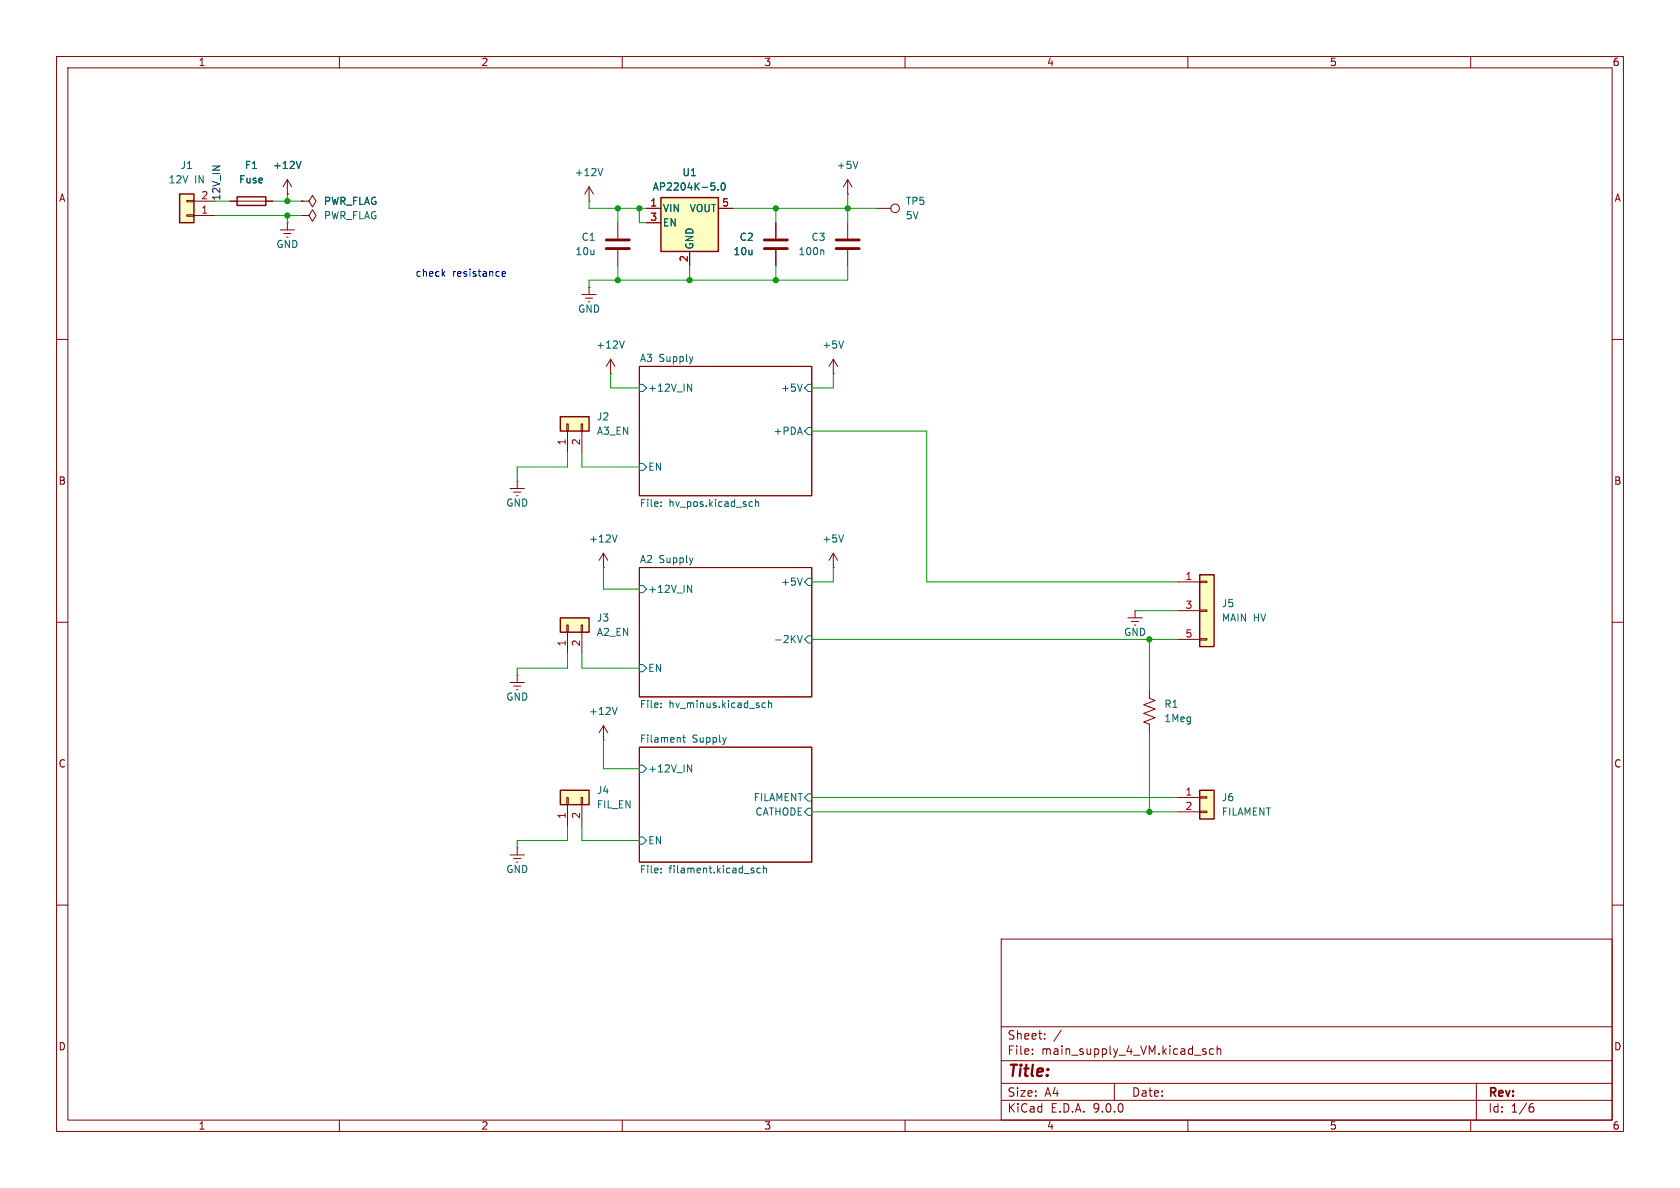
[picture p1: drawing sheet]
(kicad_sch
 (version 20250114)
 (generator "eeschema")
 (generator_version "9.0")
 (paper "A4")
 (lib_symbols
  (symbol "Connector:TestPoint"
   (pin_numbers (hide yes))
   (pin_names
    (offset 0.762) (hide yes)) (exclude_from_sim no) (in_bom yes) (on_board yes)
   (property "Reference" "TP" (at 0 6.858 0) (effects (font (size 1.27 1.27))))
   (property "Value" "TestPoint" (at 0 5.08 0) (effects (font (size 1.27 1.27))))
   (property "Footprint" "" (at 5.08 0 0) (effects (font (size 1.27 1.27)) (hide yes)))
   (property "Datasheet" "~" (at 5.08 0 0) (effects (font (size 1.27 1.27)) (hide yes)))
   (property "Description" "test point" (at 0 0 0) (effects (font (size 1.27 1.27)) (hide yes)))
   (symbol "TestPoint_0_1"
    (circle (center 0 3.302) (radius 0.762) (stroke (width 0) (type default)) (fill (type none))))
   (symbol "TestPoint_1_1"
    (pin passive line (at 0 0 90) (length 2.54) (name "1" (effects (font (size 1.27 1.27)))) (number "1" (effects (font (size 1.27 1.27))))))
   (embedded_fonts no))
  (symbol "Connector_Generic:Conn_01x02"
   (pin_names
    (offset 1.016) (hide yes)) (exclude_from_sim no) (in_bom yes) (on_board yes)
   (property "Reference" "J" (at 0 2.54 0) (effects (font (size 1.27 1.27))))
   (property "Value" "Conn_01x02" (at 0 -5.08 0) (effects (font (size 1.27 1.27))))
   (property "Footprint" "" (at 0 0 0) (effects (font (size 1.27 1.27)) (hide yes)))
   (property "Datasheet" "~" (at 0 0 0) (effects (font (size 1.27 1.27)) (hide yes)))
   (property "Description" "Generic connector, single row, 01x02, script generated (kicad-library-utils/schlib/autogen/connector/)" (at 0 0 0) (effects (font (size 1.27 1.27)) (hide yes)))
   (symbol "Conn_01x02_1_1"
    (rectangle (start -1.27 1.27) (end 1.27 -3.81) (stroke (width 0.254) (type default)) (fill (type background)))
    (rectangle (start -1.27 0.127) (end 0 -0.127) (stroke (width 0.1524) (type default)) (fill (type none)))
    (rectangle (start -1.27 -2.413) (end 0 -2.667) (stroke (width 0.1524) (type default)) (fill (type none)))
    (pin passive line (at -5.08 0 0) (length 3.81) (name "Pin_1" (effects (font (size 1.27 1.27)))) (number "1" (effects (font (size 1.27 1.27)))))
    (pin passive line (at -5.08 -2.54 0) (length 3.81) (name "Pin_2" (effects (font (size 1.27 1.27)))) (number "2" (effects (font (size 1.27 1.27))))))
   (embedded_fonts no))
  (symbol "Device:C"
   (pin_numbers (hide yes))
   (pin_names
    (offset 0.254)) (exclude_from_sim no) (in_bom yes) (on_board yes)
   (property "Reference" "C" (at 0.635 2.54 0) (effects (font (size 1.27 1.27)) (justify left)))
   (property "Value" "C" (at 0.635 -2.54 0) (effects (font (size 1.27 1.27)) (justify left)))
   (property "Footprint" "" (at 0.9652 -3.81 0) (effects (font (size 1.27 1.27)) (hide yes)))
   (property "Datasheet" "~" (at 0 0 0) (effects (font (size 1.27 1.27)) (hide yes)))
   (property "Description" "Unpolarized capacitor" (at 0 0 0) (effects (font (size 1.27 1.27)) (hide yes)))
   (symbol "C_0_1"
    (polyline (pts (xy -2.032 0.762) (xy 2.032 0.762)) (stroke (width 0.508) (type default)) (fill (type none)))
    (polyline (pts (xy -2.032 -0.762) (xy 2.032 -0.762)) (stroke (width 0.508) (type default)) (fill (type none))))
   (symbol "C_1_1"
    (pin passive line (at 0 3.81 270) (length 2.794) (name "~" (effects (font (size 1.27 1.27)))) (number "1" (effects (font (size 1.27 1.27)))))
    (pin passive line (at 0 -3.81 90) (length 2.794) (name "~" (effects (font (size 1.27 1.27)))) (number "2" (effects (font (size 1.27 1.27))))))
   (embedded_fonts no))
  (symbol "Device:Fuse"
   (pin_numbers (hide yes))
   (pin_names
    (offset 0)) (exclude_from_sim no) (in_bom yes) (on_board yes)
   (property "Reference" "F" (at 2.032 0 90) (effects (font (size 1.27 1.27))))
   (property "Value" "Fuse" (at -1.905 0 90) (effects (font (size 1.27 1.27))))
   (property "Footprint" "" (at -1.778 0 90) (effects (font (size 1.27 1.27)) (hide yes)))
   (property "Datasheet" "~" (at 0 0 0) (effects (font (size 1.27 1.27)) (hide yes)))
   (property "Description" "Fuse" (at 0 0 0) (effects (font (size 1.27 1.27)) (hide yes)))
   (symbol "Fuse_0_1"
    (rectangle (start -0.762 -2.54) (end 0.762 2.54) (stroke (width 0.254) (type default)) (fill (type none)))
    (polyline (pts (xy 0 2.54) (xy 0 -2.54)) (stroke (width 0) (type default)) (fill (type none))))
   (symbol "Fuse_1_1"
    (pin passive line (at 0 3.81 270) (length 1.27) (name "~" (effects (font (size 1.27 1.27)))) (number "1" (effects (font (size 1.27 1.27)))))
    (pin passive line (at 0 -3.81 90) (length 1.27) (name "~" (effects (font (size 1.27 1.27)))) (number "2" (effects (font (size 1.27 1.27))))))
   (embedded_fonts no))
  (symbol "Device:R_US"
   (pin_numbers (hide yes))
   (pin_names
    (offset 0)) (exclude_from_sim no) (in_bom yes) (on_board yes)
   (property "Reference" "R" (at 2.54 0 90) (effects (font (size 1.27 1.27))))
   (property "Value" "R_US" (at -2.54 0 90) (effects (font (size 1.27 1.27))))
   (property "Footprint" "" (at 1.016 -0.254 90) (effects (font (size 1.27 1.27)) (hide yes)))
   (property "Datasheet" "~" (at 0 0 0) (effects (font (size 1.27 1.27)) (hide yes)))
   (property "Description" "Resistor, US symbol" (at 0 0 0) (effects (font (size 1.27 1.27)) (hide yes)))
   (symbol "R_US_0_1"
    (polyline (pts (xy 0 2.286) (xy 0 2.54)) (stroke (width 0) (type default)) (fill (type none)))
    (polyline (pts (xy 0 2.286) (xy 1.016 1.905) (xy 0 1.524) (xy -1.016 1.143) (xy 0 0.762)) (stroke (width 0) (type default)) (fill (type none)))
    (polyline (pts (xy 0 0.762) (xy 1.016 0.381) (xy 0 0) (xy -1.016 -0.381) (xy 0 -0.762)) (stroke (width 0) (type default)) (fill (type none)))
    (polyline (pts (xy 0 -0.762) (xy 1.016 -1.143) (xy 0 -1.524) (xy -1.016 -1.905) (xy 0 -2.286)) (stroke (width 0) (type default)) (fill (type none)))
    (polyline (pts (xy 0 -2.286) (xy 0 -2.54)) (stroke (width 0) (type default)) (fill (type none))))
   (symbol "R_US_1_1"
    (pin passive line (at 0 3.81 270) (length 1.27) (name "~" (effects (font (size 1.27 1.27)))) (number "1" (effects (font (size 1.27 1.27)))))
    (pin passive line (at 0 -3.81 90) (length 1.27) (name "~" (effects (font (size 1.27 1.27)))) (number "2" (effects (font (size 1.27 1.27))))))
   (embedded_fonts no))
  (symbol "JST-VH:Conn_01x03x05"
   (pin_names
    (offset 1.016) (hide yes)) (exclude_from_sim no) (in_bom yes) (on_board yes)
   (property "Reference" "J" (at 0 7.62 0) (effects (font (size 1.27 1.27))))
   (property "Value" "Conn_01x03x05" (at 0 -7.62 0) (effects (font (size 1.27 1.27))))
   (property "Footprint" "" (at 0 0 0) (effects (font (size 1.27 1.27)) (hide yes)))
   (property "Datasheet" "~" (at 0 0 0) (effects (font (size 1.27 1.27)) (hide yes)))
   (property "Description" "Generic connector, single row, 01x05, script generated (kicad-library-utils/schlib/autogen/connector/)" (at 0 0 0) (effects (font (size 1.27 1.27)) (hide yes)))
   (symbol "Conn_01x03x05_1_1"
    (rectangle (start -1.27 6.35) (end 1.27 -6.35) (stroke (width 0.254) (type default)) (fill (type background)))
    (rectangle (start -1.27 5.207) (end 0 4.953) (stroke (width 0.1524) (type default)) (fill (type none)))
    (rectangle (start -1.27 0.127) (end 0 -0.127) (stroke (width 0.1524) (type default)) (fill (type none)))
    (rectangle (start -1.27 -4.953) (end 0 -5.207) (stroke (width 0.1524) (type default)) (fill (type none)))
    (pin passive line (at -5.08 5.08 0) (length 3.81) (name "Pin_1" (effects (font (size 1.27 1.27)))) (number "1" (effects (font (size 1.27 1.27)))))
    (pin passive line (at -5.08 0 0) (length 3.81) (name "Pin_3" (effects (font (size 1.27 1.27)))) (number "3" (effects (font (size 1.27 1.27)))))
    (pin passive line (at -5.08 -5.08 0) (length 3.81) (name "Pin_5" (effects (font (size 1.27 1.27)))) (number "5" (effects (font (size 1.27 1.27))))))
   (embedded_fonts no))
  (symbol "Regulator_Linear:AP2204K-5.0"
   (pin_names
    (offset 0.254)) (exclude_from_sim no) (in_bom yes) (on_board yes)
   (property "Reference" "U" (at -5.08 5.715 0) (effects (font (size 1.27 1.27)) (justify left)))
   (property "Value" "AP2204K-5.0" (at 0 5.715 0) (effects (font (size 1.27 1.27)) (justify left)))
   (property "Footprint" "Package_TO_SOT_SMD:SOT-23-5" (at 0 8.255 0) (effects (font (size 1.27 1.27)) (hide yes)))
   (property "Datasheet" "https://www.diodes.com/assets/Datasheets/AP2204.pdf" (at 0 2.54 0) (effects (font (size 1.27 1.27)) (hide yes)))
   (property "Description" "150mA low dropout linear regulator, wide input voltage range, 5.0V fixed positive output, SOT-23-5" (at 0 0 0) (effects (font (size 1.27 1.27)) (hide yes)))
   (symbol "AP2204K-5.0_0_1"
    (rectangle (start -5.08 4.445) (end 5.08 -5.08) (stroke (width 0.254) (type default)) (fill (type background))))
   (symbol "AP2204K-5.0_1_1"
    (pin power_in line (at -7.62 2.54 0) (length 2.54) (name "VIN" (effects (font (size 1.27 1.27)))) (number "1" (effects (font (size 1.27 1.27)))))
    (pin input line (at -7.62 0 0) (length 2.54) (name "EN" (effects (font (size 1.27 1.27)))) (number "3" (effects (font (size 1.27 1.27)))))
    (pin power_in line (at 0 -7.62 90) (length 2.54) (name "GND" (effects (font (size 1.27 1.27)))) (number "2" (effects (font (size 1.27 1.27)))))
    (pin no_connect line (at 5.08 0 180) (length 2.54) (hide yes) (name "NC" (effects (font (size 1.27 1.27)))) (number "4" (effects (font (size 1.27 1.27)))))
    (pin power_out line (at 7.62 2.54 180) (length 2.54) (name "VOUT" (effects (font (size 1.27 1.27)))) (number "5" (effects (font (size 1.27 1.27))))))
   (embedded_fonts no))
  (symbol "power:+12V"
   (power)
   (pin_numbers (hide yes))
   (pin_names
    (offset 0) (hide yes)) (exclude_from_sim no) (in_bom yes) (on_board yes)
   (property "Reference" "#PWR" (at 0 -3.81 0) (effects (font (size 1.27 1.27)) (hide yes)))
   (property "Value" "+12V" (at 0 3.556 0) (effects (font (size 1.27 1.27))))
   (property "Footprint" "" (at 0 0 0) (effects (font (size 1.27 1.27)) (hide yes)))
   (property "Datasheet" "" (at 0 0 0) (effects (font (size 1.27 1.27)) (hide yes)))
   (property "Description" "Power symbol creates a global label with name \"+12V\"" (at 0 0 0) (effects (font (size 1.27 1.27)) (hide yes)))
   (symbol "+12V_0_1"
    (polyline (pts (xy -0.762 1.27) (xy 0 2.54)) (stroke (width 0) (type default)) (fill (type none)))
    (polyline (pts (xy 0 2.54) (xy 0.762 1.27)) (stroke (width 0) (type default)) (fill (type none)))
    (polyline (pts (xy 0 0) (xy 0 2.54)) (stroke (width 0) (type default)) (fill (type none))))
   (symbol "+12V_1_1"
    (pin power_in line (at 0 0 90) (length 0) (name "~" (effects (font (size 1.27 1.27)))) (number "1" (effects (font (size 1.27 1.27))))))
   (embedded_fonts no))
  (symbol "power:+5V"
   (power)
   (pin_numbers (hide yes))
   (pin_names
    (offset 0) (hide yes)) (exclude_from_sim no) (in_bom yes) (on_board yes)
   (property "Reference" "#PWR" (at 0 -3.81 0) (effects (font (size 1.27 1.27)) (hide yes)))
   (property "Value" "+5V" (at 0 3.556 0) (effects (font (size 1.27 1.27))))
   (property "Footprint" "" (at 0 0 0) (effects (font (size 1.27 1.27)) (hide yes)))
   (property "Datasheet" "" (at 0 0 0) (effects (font (size 1.27 1.27)) (hide yes)))
   (property "Description" "Power symbol creates a global label with name \"+5V\"" (at 0 0 0) (effects (font (size 1.27 1.27)) (hide yes)))
   (symbol "+5V_0_1"
    (polyline (pts (xy -0.762 1.27) (xy 0 2.54)) (stroke (width 0) (type default)) (fill (type none)))
    (polyline (pts (xy 0 2.54) (xy 0.762 1.27)) (stroke (width 0) (type default)) (fill (type none)))
    (polyline (pts (xy 0 0) (xy 0 2.54)) (stroke (width 0) (type default)) (fill (type none))))
   (symbol "+5V_1_1"
    (pin power_in line (at 0 0 90) (length 0) (name "~" (effects (font (size 1.27 1.27)))) (number "1" (effects (font (size 1.27 1.27))))))
   (embedded_fonts no))
  (symbol "power:Earth"
   (power)
   (pin_numbers (hide yes))
   (pin_names
    (offset 0) (hide yes)) (exclude_from_sim no) (in_bom yes) (on_board yes)
   (property "Reference" "#PWR" (at 0 -6.35 0) (effects (font (size 1.27 1.27)) (hide yes)))
   (property "Value" "Earth" (at 0 -3.81 0) (effects (font (size 1.27 1.27))))
   (property "Footprint" "" (at 0 0 0) (effects (font (size 1.27 1.27)) (hide yes)))
   (property "Datasheet" "~" (at 0 0 0) (effects (font (size 1.27 1.27)) (hide yes)))
   (property "Description" "Power symbol creates a global label with name \"Earth\"" (at 0 0 0) (effects (font (size 1.27 1.27)) (hide yes)))
   (symbol "Earth_0_1"
    (polyline (pts (xy -0.635 -1.905) (xy 0.635 -1.905)) (stroke (width 0) (type default)) (fill (type none)))
    (polyline (pts (xy -0.127 -2.54) (xy 0.127 -2.54)) (stroke (width 0) (type default)) (fill (type none)))
    (polyline (pts (xy 0 -1.27) (xy 0 0)) (stroke (width 0) (type default)) (fill (type none)))
    (polyline (pts (xy 1.27 -1.27) (xy -1.27 -1.27)) (stroke (width 0) (type default)) (fill (type none))))
   (symbol "Earth_1_1"
    (pin power_in line (at 0 0 270) (length 0) (name "~" (effects (font (size 1.27 1.27)))) (number "1" (effects (font (size 1.27 1.27))))))
   (embedded_fonts no))
  (symbol "power:PWR_FLAG"
   (power)
   (pin_numbers (hide yes))
   (pin_names
    (offset 0) (hide yes)) (exclude_from_sim no) (in_bom yes) (on_board yes)
   (property "Reference" "#FLG" (at 0 1.905 0) (effects (font (size 1.27 1.27)) (hide yes)))
   (property "Value" "PWR_FLAG" (at 0 3.81 0) (effects (font (size 1.27 1.27))))
   (property "Footprint" "" (at 0 0 0) (effects (font (size 1.27 1.27)) (hide yes)))
   (property "Datasheet" "~" (at 0 0 0) (effects (font (size 1.27 1.27)) (hide yes)))
   (property "Description" "Special symbol for telling ERC where power comes from" (at 0 0 0) (effects (font (size 1.27 1.27)) (hide yes)))
   (symbol "PWR_FLAG_0_0"
    (pin power_out line (at 0 0 90) (length 0) (name "~" (effects (font (size 1.27 1.27)))) (number "1" (effects (font (size 1.27 1.27))))))
   (symbol "PWR_FLAG_0_1"
    (polyline (pts (xy 0 0) (xy 0 1.27) (xy -1.016 1.905) (xy 0 2.54) (xy 1.016 1.905) (xy 0 1.27)) (stroke (width 0) (type default)) (fill (type none))))
   (embedded_fonts no)))
 (text "check resistance"
  (exclude_from_sim no)
  (at 81.534 48.514 0)
  (effects (font (size 1.27 1.27))))
 (junction
  (at 137.16 36.83)
  (diameter 0)
  (color 0 0 0 0))
 (junction
  (at 113.03 36.83)
  (diameter 0)
  (color 0 0 0 0))
 (junction
  (at 137.16 49.53)
  (diameter 0)
  (color 0 0 0 0))
 (junction
  (at 109.22 49.53)
  (diameter 0)
  (color 0 0 0 0))
 (junction
  (at 203.2 143.51)
  (diameter 0)
  (color 0 0 0 0))
 (junction
  (at 203.2 113.03)
  (diameter 0)
  (color 0 0 0 0))
 (junction
  (at 50.8 38.1)
  (diameter 0)
  (color 0 0 0 0))
 (junction
  (at 109.22 36.83)
  (diameter 0)
  (color 0 0 0 0))
 (junction
  (at 121.92 49.53)
  (diameter 0)
  (color 0 0 0 0))
 (junction
  (at 50.8 35.56)
  (diameter 0)
  (color 0 0 0 0))
 (junction
  (at 149.86 36.83)
  (diameter 0)
  (color 0 0 0 0))
 (wire
  (pts (xy 200.66 107.95) (xy 208.28 107.95))
  (stroke (width 0) (type default)))
 (wire
  (pts (xy 104.14 35.56) (xy 104.14 36.83))
  (stroke (width 0) (type default)))
 (wire
  (pts (xy 149.86 34.29) (xy 149.86 36.83))
  (stroke (width 0) (type default)))
 (wire
  (pts (xy 91.44 118.11) (xy 100.33 118.11))
  (stroke (width 0) (type default)))
 (wire
  (pts (xy 203.2 113.03) (xy 203.2 121.92))
  (stroke (width 0) (type default)))
 (wire
  (pts (xy 137.16 49.53) (xy 149.86 49.53))
  (stroke (width 0) (type default)))
 (wire
  (pts (xy 102.87 115.57) (xy 102.87 118.11))
  (stroke (width 0) (type default)))
 (wire
  (pts (xy 137.16 49.53) (xy 137.16 46.99))
  (stroke (width 0) (type default)))
 (wire
  (pts (xy 91.44 149.86) (xy 91.44 148.59))
  (stroke (width 0) (type default)))
 (wire
  (pts (xy 121.92 46.99) (xy 121.92 49.53))
  (stroke (width 0) (type default)))
 (wire
  (pts (xy 208.28 102.87) (xy 163.83 102.87))
  (stroke (width 0) (type default)))
 (wire
  (pts (xy 109.22 36.83) (xy 109.22 39.37))
  (stroke (width 0) (type default)))
 (wire
  (pts (xy 114.3 39.37) (xy 113.03 39.37))
  (stroke (width 0) (type default)))
 (wire
  (pts (xy 143.51 68.58) (xy 147.32 68.58))
  (stroke (width 0) (type default)))
 (wire
  (pts (xy 121.92 49.53) (xy 137.16 49.53))
  (stroke (width 0) (type default)))
 (wire
  (pts (xy 113.03 39.37) (xy 113.03 36.83))
  (stroke (width 0) (type default)))
 (wire
  (pts (xy 106.68 130.81) (xy 106.68 135.89))
  (stroke (width 0) (type default)))
 (wire
  (pts (xy 163.83 102.87) (xy 163.83 76.2))
  (stroke (width 0) (type default)))
 (wire
  (pts (xy 113.03 148.59) (xy 102.87 148.59))
  (stroke (width 0) (type default)))
 (wire
  (pts (xy 149.86 36.83) (xy 154.94 36.83))
  (stroke (width 0) (type default)))
 (wire
  (pts (xy 147.32 100.33) (xy 147.32 102.87))
  (stroke (width 0) (type default)))
 (wire
  (pts (xy 113.03 82.55) (xy 102.87 82.55))
  (stroke (width 0) (type default)))
 (wire
  (pts (xy 143.51 140.97) (xy 208.28 140.97))
  (stroke (width 0) (type default)))
 (wire
  (pts (xy 143.51 113.03) (xy 203.2 113.03))
  (stroke (width 0) (type default)))
 (wire
  (pts (xy 91.44 119.38) (xy 91.44 118.11))
  (stroke (width 0) (type default)))
 (wire
  (pts (xy 91.44 82.55) (xy 91.44 85.09))
  (stroke (width 0) (type default)))
 (wire
  (pts (xy 104.14 49.53) (xy 109.22 49.53))
  (stroke (width 0) (type default)))
 (wire
  (pts (xy 91.44 148.59) (xy 100.33 148.59))
  (stroke (width 0) (type default)))
 (wire
  (pts (xy 137.16 36.83) (xy 149.86 36.83))
  (stroke (width 0) (type default)))
 (wire
  (pts (xy 38.1 35.56) (xy 40.64 35.56))
  (stroke (width 0) (type default)))
 (wire
  (pts (xy 104.14 36.83) (xy 109.22 36.83))
  (stroke (width 0) (type default)))
 (wire
  (pts (xy 107.95 66.04) (xy 107.95 68.58))
  (stroke (width 0) (type default)))
 (wire
  (pts (xy 48.26 35.56) (xy 50.8 35.56))
  (stroke (width 0) (type default)))
 (wire
  (pts (xy 106.68 100.33) (xy 106.68 104.14))
  (stroke (width 0) (type default)))
 (wire
  (pts (xy 113.03 36.83) (xy 114.3 36.83))
  (stroke (width 0) (type default)))
 (wire
  (pts (xy 109.22 46.99) (xy 109.22 49.53))
  (stroke (width 0) (type default)))
 (wire
  (pts (xy 163.83 76.2) (xy 143.51 76.2))
  (stroke (width 0) (type default)))
 (wire
  (pts (xy 149.86 36.83) (xy 149.86 39.37))
  (stroke (width 0) (type default)))
 (wire
  (pts (xy 203.2 129.54) (xy 203.2 143.51))
  (stroke (width 0) (type default)))
 (wire
  (pts (xy 113.03 118.11) (xy 102.87 118.11))
  (stroke (width 0) (type default)))
 (wire
  (pts (xy 149.86 49.53) (xy 149.86 46.99))
  (stroke (width 0) (type default)))
 (wire
  (pts (xy 102.87 82.55) (xy 102.87 80.01))
  (stroke (width 0) (type default)))
 (wire
  (pts (xy 106.68 104.14) (xy 113.03 104.14))
  (stroke (width 0) (type default)))
 (wire
  (pts (xy 91.44 82.55) (xy 100.33 82.55))
  (stroke (width 0) (type default)))
 (wire
  (pts (xy 143.51 102.87) (xy 147.32 102.87))
  (stroke (width 0) (type default)))
 (wire
  (pts (xy 100.33 115.57) (xy 100.33 118.11))
  (stroke (width 0) (type default)))
 (wire
  (pts (xy 53.34 35.56) (xy 50.8 35.56))
  (stroke (width 0) (type default)))
 (wire
  (pts (xy 100.33 146.05) (xy 100.33 148.59))
  (stroke (width 0) (type default)))
 (wire
  (pts (xy 203.2 143.51) (xy 208.28 143.51))
  (stroke (width 0) (type default)))
 (wire
  (pts (xy 109.22 36.83) (xy 113.03 36.83))
  (stroke (width 0) (type default)))
 (wire
  (pts (xy 137.16 36.83) (xy 137.16 39.37))
  (stroke (width 0) (type default)))
 (wire
  (pts (xy 100.33 80.01) (xy 100.33 82.55))
  (stroke (width 0) (type default)))
 (wire
  (pts (xy 109.22 49.53) (xy 121.92 49.53))
  (stroke (width 0) (type default)))
 (wire
  (pts (xy 147.32 66.04) (xy 147.32 68.58))
  (stroke (width 0) (type default)))
 (wire
  (pts (xy 208.28 113.03) (xy 203.2 113.03))
  (stroke (width 0) (type default)))
 (wire
  (pts (xy 107.95 68.58) (xy 113.03 68.58))
  (stroke (width 0) (type default)))
 (wire
  (pts (xy 106.68 135.89) (xy 113.03 135.89))
  (stroke (width 0) (type default)))
 (wire
  (pts (xy 143.51 143.51) (xy 203.2 143.51))
  (stroke (width 0) (type default)))
 (wire
  (pts (xy 50.8 35.56) (xy 50.8 34.29))
  (stroke (width 0) (type default)))
 (wire
  (pts (xy 50.8 38.1) (xy 50.8 39.37))
  (stroke (width 0) (type default)))
 (wire
  (pts (xy 50.8 38.1) (xy 53.34 38.1))
  (stroke (width 0) (type default)))
 (wire
  (pts (xy 102.87 148.59) (xy 102.87 146.05))
  (stroke (width 0) (type default)))
 (wire
  (pts (xy 104.14 50.8) (xy 104.14 49.53))
  (stroke (width 0) (type default)))
 (wire
  (pts (xy 129.54 36.83) (xy 137.16 36.83))
  (stroke (width 0) (type default)))
 (wire
  (pts (xy 38.1 38.1) (xy 50.8 38.1))
  (stroke (width 0) (type default)))
 (label "12V_IN"
  (at 39.37 35.56 90)
  (effects (font (size 1.27 1.27)) (justify left bottom)))
 (symbol
  (lib_id "Device:Fuse")
  (at 44.45 35.56 90)
  (unit 1)
  (exclude_from_sim no)
  (in_bom yes)
  (on_board yes)
  (dnp no)
  (fields_autoplaced yes)
  (property "Reference" "F1" (at 44.45 29.21 90) (effects (font (size 1.27 1.27))))
  (property "Value" "Fuse" (at 44.45 31.75 90) (effects (font (size 1.27 1.27))))
  (property "Footprint" "Fuse:Fuse_0805_2012Metric" (at 44.45 37.338 90) (effects (font (size 1.27 1.27)) (hide yes)))
  (property "Datasheet" "~" (at 44.45 35.56 0) (effects (font (size 1.27 1.27)) (hide yes)))
  (property "Description" "Fuse" (at 44.45 35.56 0) (effects (font (size 1.27 1.27)) (hide yes)))
  (property "Sim.Type" "" (at 44.45 35.56 0) (effects (font (size 1.27 1.27))))
  (pin "1")
  (pin "2"))
 (symbol
  (lib_id "Connector:TestPoint")
  (at 154.94 36.83 270)
  (unit 1)
  (exclude_from_sim no)
  (in_bom yes)
  (on_board yes)
  (dnp no)
  (fields_autoplaced yes)
  (property "Reference" "TP5" (at 160.02 35.5599 90) (effects (font (size 1.27 1.27)) (justify left)))
  (property "Value" "5V" (at 160.02 38.0999 90) (effects (font (size 1.27 1.27)) (justify left)))
  (property "Footprint" "TestPoint:TestPoint_Keystone_5010-5014_Multipurpose" (at 154.94 41.91 0) (effects (font (size 1.27 1.27)) (hide yes)))
  (property "Datasheet" "~" (at 154.94 41.91 0) (effects (font (size 1.27 1.27)) (hide yes)))
  (property "Description" "test point" (at 154.94 36.83 0) (effects (font (size 1.27 1.27)) (hide yes)))
  (property "Sim.Type" "" (at 154.94 36.83 0) (effects (font (size 1.27 1.27))))
  (pin "1"))
 (symbol
  (lib_id "Device:C")
  (at 109.22 43.18 0)
  (mirror y)
  (unit 1)
  (exclude_from_sim no)
  (in_bom yes)
  (on_board yes)
  (dnp no)
  (property "Reference" "C1" (at 105.41 41.9099 0) (effects (font (size 1.27 1.27)) (justify left)))
  (property "Value" "10u" (at 105.41 44.4499 0) (effects (font (size 1.27 1.27)) (justify left)))
  (property "Footprint" "Capacitor_SMD:C_0805_2012Metric" (at 108.2548 46.99 0) (effects (font (size 1.27 1.27)) (hide yes)))
  (property "Datasheet" "~" (at 109.22 43.18 0) (effects (font (size 1.27 1.27)) (hide yes)))
  (property "Description" "Unpolarized capacitor" (at 109.22 43.18 0) (effects (font (size 1.27 1.27)) (hide yes)))
  (property "Sim.Type" "" (at 109.22 43.18 0) (effects (font (size 1.27 1.27))))
  (pin "1")
  (pin "2"))
 (symbol
  (lib_id "power:Earth")
  (at 200.66 107.95 0)
  (unit 1)
  (exclude_from_sim no)
  (in_bom yes)
  (on_board yes)
  (dnp no)
  (property "Reference" "#PWR013" (at 200.66 114.3 0) (effects (font (size 1.27 1.27)) (hide yes)))
  (property "Value" "GND" (at 200.66 111.76 0) (effects (font (size 1.27 1.27))))
  (property "Footprint" "" (at 200.66 107.95 0) (effects (font (size 1.27 1.27)) (hide yes)))
  (property "Datasheet" "~" (at 200.66 107.95 0) (effects (font (size 1.27 1.27)) (hide yes)))
  (property "Description" "Power symbol creates a global label with name \"Earth\"" (at 200.66 107.95 0) (effects (font (size 1.27 1.27)) (hide yes)))
  (pin "1"))
 (symbol
  (lib_id "power:+5V")
  (at 149.86 34.29 0)
  (unit 1)
  (exclude_from_sim no)
  (in_bom yes)
  (on_board yes)
  (dnp no)
  (fields_autoplaced yes)
  (property "Reference" "#PWR02" (at 149.86 38.1 0) (effects (font (size 1.27 1.27)) (hide yes)))
  (property "Value" "+5V" (at 149.86 29.21 0) (effects (font (size 1.27 1.27))))
  (property "Footprint" "" (at 149.86 34.29 0) (effects (font (size 1.27 1.27)) (hide yes)))
  (property "Datasheet" "" (at 149.86 34.29 0) (effects (font (size 1.27 1.27)) (hide yes)))
  (property "Description" "Power symbol creates a global label with name \"+5V\"" (at 149.86 34.29 0) (effects (font (size 1.27 1.27)) (hide yes)))
  (pin "1"))
 (symbol
  (lib_id "Connector_Generic:Conn_01x02")
  (at 100.33 110.49 90)
  (unit 1)
  (exclude_from_sim no)
  (in_bom yes)
  (on_board yes)
  (dnp no)
  (fields_autoplaced yes)
  (property "Reference" "J3" (at 105.41 109.2199 90) (effects (font (size 1.27 1.27)) (justify right)))
  (property "Value" "A2_EN" (at 105.41 111.7599 90) (effects (font (size 1.27 1.27)) (justify right)))
  (property "Footprint" "Connector_PinHeader_2.54mm:PinHeader_1x02_P2.54mm_Vertical" (at 100.33 110.49 0) (effects (font (size 1.27 1.27)) (hide yes)))
  (property "Datasheet" "~" (at 100.33 110.49 0) (effects (font (size 1.27 1.27)) (hide yes)))
  (property "Description" "Generic connector, single row, 01x02, script generated (kicad-library-utils/schlib/autogen/connector/)" (at 100.33 110.49 0) (effects (font (size 1.27 1.27)) (hide yes)))
  (property "Sim.Type" "" (at 100.33 110.49 0) (effects (font (size 1.27 1.27))))
  (pin "1")
  (pin "2"))
 (symbol
  (lib_id "power:PWR_FLAG")
  (at 53.34 38.1 270)
  (unit 1)
  (exclude_from_sim no)
  (in_bom yes)
  (on_board yes)
  (dnp no)
  (fields_autoplaced yes)
  (property "Reference" "#FLG02" (at 55.245 38.1 0) (effects (font (size 1.27 1.27)) (hide yes)))
  (property "Value" "PWR_FLAG" (at 57.15 38.0999 90) (effects (font (size 1.27 1.27)) (justify left)))
  (property "Footprint" "" (at 53.34 38.1 0) (effects (font (size 1.27 1.27)) (hide yes)))
  (property "Datasheet" "~" (at 53.34 38.1 0) (effects (font (size 1.27 1.27)) (hide yes)))
  (property "Description" "Special symbol for telling ERC where power comes from" (at 53.34 38.1 0) (effects (font (size 1.27 1.27)) (hide yes)))
  (pin "1"))
 (symbol
  (lib_id "power:Earth")
  (at 104.14 50.8 0)
  (unit 1)
  (exclude_from_sim no)
  (in_bom yes)
  (on_board yes)
  (dnp no)
  (property "Reference" "#PWR05" (at 104.14 57.15 0) (effects (font (size 1.27 1.27)) (hide yes)))
  (property "Value" "GND" (at 104.14 54.61 0) (effects (font (size 1.27 1.27))))
  (property "Footprint" "" (at 104.14 50.8 0) (effects (font (size 1.27 1.27)) (hide yes)))
  (property "Datasheet" "~" (at 104.14 50.8 0) (effects (font (size 1.27 1.27)) (hide yes)))
  (property "Description" "Power symbol creates a global label with name \"Earth\"" (at 104.14 50.8 0) (effects (font (size 1.27 1.27)) (hide yes)))
  (pin "1"))
 (symbol
  (lib_id "Device:R_US")
  (at 203.2 125.73 0)
  (unit 1)
  (exclude_from_sim no)
  (in_bom yes)
  (on_board yes)
  (dnp no)
  (fields_autoplaced yes)
  (property "Reference" "R1" (at 205.74 124.4599 0) (effects (font (size 1.27 1.27)) (justify left)))
  (property "Value" "1Meg" (at 205.74 126.9999 0) (effects (font (size 1.27 1.27)) (justify left)))
  (property "Footprint" "Resistor_SMD:R_1206_3216Metric" (at 204.216 125.984 90) (effects (font (size 1.27 1.27)) (hide yes)))
  (property "Datasheet" "~" (at 203.2 125.73 0) (effects (font (size 1.27 1.27)) (hide yes)))
  (property "Description" "Resistor, US symbol" (at 203.2 125.73 0) (effects (font (size 1.27 1.27)) (hide yes)))
  (property "Sim.Type" "" (at 203.2 125.73 0) (effects (font (size 1.27 1.27))))
  (pin "1")
  (pin "2"))
 (symbol
  (lib_id "Connector_Generic:Conn_01x02")
  (at 100.33 74.93 90)
  (unit 1)
  (exclude_from_sim no)
  (in_bom yes)
  (on_board yes)
  (dnp no)
  (fields_autoplaced yes)
  (property "Reference" "J2" (at 105.41 73.6599 90) (effects (font (size 1.27 1.27)) (justify right)))
  (property "Value" "A3_EN" (at 105.41 76.1999 90) (effects (font (size 1.27 1.27)) (justify right)))
  (property "Footprint" "Connector_PinHeader_2.54mm:PinHeader_1x02_P2.54mm_Vertical" (at 100.33 74.93 0) (effects (font (size 1.27 1.27)) (hide yes)))
  (property "Datasheet" "~" (at 100.33 74.93 0) (effects (font (size 1.27 1.27)) (hide yes)))
  (property "Description" "Generic connector, single row, 01x02, script generated (kicad-library-utils/schlib/autogen/connector/)" (at 100.33 74.93 0) (effects (font (size 1.27 1.27)) (hide yes)))
  (property "Sim.Type" "" (at 100.33 74.93 0) (effects (font (size 1.27 1.27))))
  (pin "1")
  (pin "2"))
 (symbol
  (lib_id "Connector_Generic:Conn_01x02")
  (at 100.33 140.97 90)
  (unit 1)
  (exclude_from_sim no)
  (in_bom yes)
  (on_board yes)
  (dnp no)
  (fields_autoplaced yes)
  (property "Reference" "J4" (at 105.41 139.6999 90) (effects (font (size 1.27 1.27)) (justify right)))
  (property "Value" "FIL_EN" (at 105.41 142.2399 90) (effects (font (size 1.27 1.27)) (justify right)))
  (property "Footprint" "Connector_PinHeader_2.54mm:PinHeader_1x02_P2.54mm_Vertical" (at 100.33 140.97 0) (effects (font (size 1.27 1.27)) (hide yes)))
  (property "Datasheet" "~" (at 100.33 140.97 0) (effects (font (size 1.27 1.27)) (hide yes)))
  (property "Description" "Generic connector, single row, 01x02, script generated (kicad-library-utils/schlib/autogen/connector/)" (at 100.33 140.97 0) (effects (font (size 1.27 1.27)) (hide yes)))
  (property "Sim.Type" "" (at 100.33 140.97 0) (effects (font (size 1.27 1.27))))
  (pin "1")
  (pin "2"))
 (symbol
  (lib_id "JST-VH:Conn_01x03x05")
  (at 213.36 107.95 0)
  (unit 1)
  (exclude_from_sim no)
  (in_bom yes)
  (on_board yes)
  (dnp no)
  (fields_autoplaced yes)
  (property "Reference" "J5" (at 215.9 106.6799 0) (effects (font (size 1.27 1.27)) (justify left)))
  (property "Value" "MAIN HV" (at 215.9 109.2199 0) (effects (font (size 1.27 1.27)) (justify left)))
  (property "Footprint" "JST_VH:JST_VH_B3P5-VH-B_1x05_P3.96mm_Vertical" (at 213.36 107.95 0) (effects (font (size 1.27 1.27)) (hide yes)))
  (property "Datasheet" "~" (at 213.36 107.95 0) (effects (font (size 1.27 1.27)) (hide yes)))
  (property "Description" "Generic connector, single row, 01x05, script generated (kicad-library-utils/schlib/autogen/connector/)" (at 213.36 107.95 0) (effects (font (size 1.27 1.27)) (hide yes)))
  (pin "1")
  (pin "3")
  (pin "5"))
 (symbol
  (lib_id "power:+12V")
  (at 104.14 35.56 0)
  (unit 1)
  (exclude_from_sim no)
  (in_bom yes)
  (on_board yes)
  (dnp no)
  (fields_autoplaced yes)
  (property "Reference" "#PWR03" (at 104.14 39.37 0) (effects (font (size 1.27 1.27)) (hide yes)))
  (property "Value" "+12V" (at 104.14 30.48 0) (effects (font (size 1.27 1.27))))
  (property "Footprint" "" (at 104.14 35.56 0) (effects (font (size 1.27 1.27)) (hide yes)))
  (property "Datasheet" "" (at 104.14 35.56 0) (effects (font (size 1.27 1.27)) (hide yes)))
  (property "Description" "Power symbol creates a global label with name \"+12V\"" (at 104.14 35.56 0) (effects (font (size 1.27 1.27)) (hide yes)))
  (pin "1"))
 (symbol
  (lib_id "power:Earth")
  (at 91.44 149.86 0)
  (unit 1)
  (exclude_from_sim no)
  (in_bom yes)
  (on_board yes)
  (dnp no)
  (property "Reference" "#PWR016" (at 91.44 156.21 0) (effects (font (size 1.27 1.27)) (hide yes)))
  (property "Value" "GND" (at 91.44 153.67 0) (effects (font (size 1.27 1.27))))
  (property "Footprint" "" (at 91.44 149.86 0) (effects (font (size 1.27 1.27)) (hide yes)))
  (property "Datasheet" "~" (at 91.44 149.86 0) (effects (font (size 1.27 1.27)) (hide yes)))
  (property "Description" "Power symbol creates a global label with name \"Earth\"" (at 91.44 149.86 0) (effects (font (size 1.27 1.27)) (hide yes)))
  (pin "1"))
 (symbol
  (lib_id "power:+12V")
  (at 106.68 130.81 0)
  (unit 1)
  (exclude_from_sim no)
  (in_bom yes)
  (on_board yes)
  (dnp no)
  (fields_autoplaced yes)
  (property "Reference" "#PWR015" (at 106.68 134.62 0) (effects (font (size 1.27 1.27)) (hide yes)))
  (property "Value" "+12V" (at 106.68 125.73 0) (effects (font (size 1.27 1.27))))
  (property "Footprint" "" (at 106.68 130.81 0) (effects (font (size 1.27 1.27)) (hide yes)))
  (property "Datasheet" "" (at 106.68 130.81 0) (effects (font (size 1.27 1.27)) (hide yes)))
  (property "Description" "Power symbol creates a global label with name \"+12V\"" (at 106.68 130.81 0) (effects (font (size 1.27 1.27)) (hide yes)))
  (pin "1"))
 (symbol
  (lib_id "power:+5V")
  (at 147.32 100.33 0)
  (unit 1)
  (exclude_from_sim no)
  (in_bom yes)
  (on_board yes)
  (dnp no)
  (fields_autoplaced yes)
  (property "Reference" "#PWR012" (at 147.32 104.14 0) (effects (font (size 1.27 1.27)) (hide yes)))
  (property "Value" "+5V" (at 147.32 95.25 0) (effects (font (size 1.27 1.27))))
  (property "Footprint" "" (at 147.32 100.33 0) (effects (font (size 1.27 1.27)) (hide yes)))
  (property "Datasheet" "" (at 147.32 100.33 0) (effects (font (size 1.27 1.27)) (hide yes)))
  (property "Description" "Power symbol creates a global label with name \"+5V\"" (at 147.32 100.33 0) (effects (font (size 1.27 1.27)) (hide yes)))
  (pin "1"))
 (symbol
  (lib_id "power:Earth")
  (at 91.44 119.38 0)
  (unit 1)
  (exclude_from_sim no)
  (in_bom yes)
  (on_board yes)
  (dnp no)
  (property "Reference" "#PWR014" (at 91.44 125.73 0) (effects (font (size 1.27 1.27)) (hide yes)))
  (property "Value" "GND" (at 91.44 123.19 0) (effects (font (size 1.27 1.27))))
  (property "Footprint" "" (at 91.44 119.38 0) (effects (font (size 1.27 1.27)) (hide yes)))
  (property "Datasheet" "~" (at 91.44 119.38 0) (effects (font (size 1.27 1.27)) (hide yes)))
  (property "Description" "Power symbol creates a global label with name \"Earth\"" (at 91.44 119.38 0) (effects (font (size 1.27 1.27)) (hide yes)))
  (pin "1"))
 (symbol
  (lib_id "power:+12V")
  (at 107.95 66.04 0)
  (unit 1)
  (exclude_from_sim no)
  (in_bom yes)
  (on_board yes)
  (dnp no)
  (fields_autoplaced yes)
  (property "Reference" "#PWR06" (at 107.95 69.85 0) (effects (font (size 1.27 1.27)) (hide yes)))
  (property "Value" "+12V" (at 107.95 60.96 0) (effects (font (size 1.27 1.27))))
  (property "Footprint" "" (at 107.95 66.04 0) (effects (font (size 1.27 1.27)) (hide yes)))
  (property "Datasheet" "" (at 107.95 66.04 0) (effects (font (size 1.27 1.27)) (hide yes)))
  (property "Description" "Power symbol creates a global label with name \"+12V\"" (at 107.95 66.04 0) (effects (font (size 1.27 1.27)) (hide yes)))
  (pin "1"))
 (symbol
  (lib_id "power:+12V")
  (at 50.8 34.29 0)
  (unit 1)
  (exclude_from_sim no)
  (in_bom yes)
  (on_board yes)
  (dnp no)
  (fields_autoplaced yes)
  (property "Reference" "#PWR01" (at 50.8 38.1 0) (effects (font (size 1.27 1.27)) (hide yes)))
  (property "Value" "+12V" (at 50.8 29.21 0) (effects (font (size 1.27 1.27))))
  (property "Footprint" "" (at 50.8 34.29 0) (effects (font (size 1.27 1.27)) (hide yes)))
  (property "Datasheet" "" (at 50.8 34.29 0) (effects (font (size 1.27 1.27)) (hide yes)))
  (property "Description" "Power symbol creates a global label with name \"+12V\"" (at 50.8 34.29 0) (effects (font (size 1.27 1.27)) (hide yes)))
  (pin "1"))
 (symbol
  (lib_id "Device:C")
  (at 137.16 43.18 0)
  (mirror y)
  (unit 1)
  (exclude_from_sim no)
  (in_bom yes)
  (on_board yes)
  (dnp no)
  (property "Reference" "C2" (at 133.35 41.9099 0) (effects (font (size 1.27 1.27)) (justify left)))
  (property "Value" "10u" (at 133.35 44.4499 0) (effects (font (size 1.27 1.27)) (justify left)))
  (property "Footprint" "Capacitor_SMD:C_0805_2012Metric" (at 136.1948 46.99 0) (effects (font (size 1.27 1.27)) (hide yes)))
  (property "Datasheet" "~" (at 137.16 43.18 0) (effects (font (size 1.27 1.27)) (hide yes)))
  (property "Description" "Unpolarized capacitor" (at 137.16 43.18 0) (effects (font (size 1.27 1.27)) (hide yes)))
  (property "Sim.Type" "" (at 137.16 43.18 0) (effects (font (size 1.27 1.27))))
  (pin "1")
  (pin "2"))
 (symbol
  (lib_id "power:Earth")
  (at 50.8 39.37 0)
  (unit 1)
  (exclude_from_sim no)
  (in_bom yes)
  (on_board yes)
  (dnp no)
  (property "Reference" "#PWR04" (at 50.8 45.72 0) (effects (font (size 1.27 1.27)) (hide yes)))
  (property "Value" "GND" (at 50.8 43.18 0) (effects (font (size 1.27 1.27))))
  (property "Footprint" "" (at 50.8 39.37 0) (effects (font (size 1.27 1.27)) (hide yes)))
  (property "Datasheet" "~" (at 50.8 39.37 0) (effects (font (size 1.27 1.27)) (hide yes)))
  (property "Description" "Power symbol creates a global label with name \"Earth\"" (at 50.8 39.37 0) (effects (font (size 1.27 1.27)) (hide yes)))
  (pin "1"))
 (symbol
  (lib_id "Connector_Generic:Conn_01x02")
  (at 213.36 140.97 0)
  (unit 1)
  (exclude_from_sim no)
  (in_bom yes)
  (on_board yes)
  (dnp no)
  (fields_autoplaced yes)
  (property "Reference" "J6" (at 215.9 140.9699 0) (effects (font (size 1.27 1.27)) (justify left)))
  (property "Value" "FILAMENT" (at 215.9 143.5099 0) (effects (font (size 1.27 1.27)) (justify left)))
  (property "Footprint" "Connector_JST:JST_VH_B2P-VH-B_1x02_P3.96mm_Vertical" (at 213.36 140.97 0) (effects (font (size 1.27 1.27)) (hide yes)))
  (property "Datasheet" "~" (at 213.36 140.97 0) (effects (font (size 1.27 1.27)) (hide yes)))
  (property "Description" "Generic connector, single row, 01x02, script generated (kicad-library-utils/schlib/autogen/connector/)" (at 213.36 140.97 0) (effects (font (size 1.27 1.27)) (hide yes)))
  (property "Sim.Type" "" (at 213.36 140.97 0) (effects (font (size 1.27 1.27))))
  (pin "1")
  (pin "2"))
 (symbol
  (lib_id "power:+5V")
  (at 147.32 66.04 0)
  (unit 1)
  (exclude_from_sim no)
  (in_bom yes)
  (on_board yes)
  (dnp no)
  (fields_autoplaced yes)
  (property "Reference" "#PWR07" (at 147.32 69.85 0) (effects (font (size 1.27 1.27)) (hide yes)))
  (property "Value" "+5V" (at 147.32 60.96 0) (effects (font (size 1.27 1.27))))
  (property "Footprint" "" (at 147.32 66.04 0) (effects (font (size 1.27 1.27)) (hide yes)))
  (property "Datasheet" "" (at 147.32 66.04 0) (effects (font (size 1.27 1.27)) (hide yes)))
  (property "Description" "Power symbol creates a global label with name \"+5V\"" (at 147.32 66.04 0) (effects (font (size 1.27 1.27)) (hide yes)))
  (pin "1"))
 (symbol
  (lib_id "Regulator_Linear:AP2204K-5.0")
  (at 121.92 39.37 0)
  (unit 1)
  (exclude_from_sim no)
  (in_bom yes)
  (on_board yes)
  (dnp no)
  (fields_autoplaced yes)
  (property "Reference" "U1" (at 121.92 30.48 0) (effects (font (size 1.27 1.27))))
  (property "Value" "AP2204K-5.0" (at 121.92 33.02 0) (effects (font (size 1.27 1.27))))
  (property "Footprint" "Package_TO_SOT_SMD:SOT-23-5" (at 121.92 31.115 0) (effects (font (size 1.27 1.27)) (hide yes)))
  (property "Datasheet" "https://www.diodes.com/assets/Datasheets/AP2204.pdf" (at 121.92 36.83 0) (effects (font (size 1.27 1.27)) (hide yes)))
  (property "Description" "150mA low dropout linear regulator, wide input voltage range, 5.0V fixed positive output, SOT-23-5" (at 121.92 39.37 0) (effects (font (size 1.27 1.27)) (hide yes)))
  (property "Sim.Type" "" (at 121.92 39.37 0) (effects (font (size 1.27 1.27))))
  (pin "1")
  (pin "3")
  (pin "2")
  (pin "4")
  (pin "5"))
 (symbol
  (lib_id "Device:C")
  (at 149.86 43.18 0)
  (mirror y)
  (unit 1)
  (exclude_from_sim no)
  (in_bom yes)
  (on_board yes)
  (dnp no)
  (property "Reference" "C3" (at 146.05 41.9099 0) (effects (font (size 1.27 1.27)) (justify left)))
  (property "Value" "100n" (at 146.05 44.4499 0) (effects (font (size 1.27 1.27)) (justify left)))
  (property "Footprint" "Capacitor_SMD:C_0603_1608Metric" (at 148.8948 46.99 0) (effects (font (size 1.27 1.27)) (hide yes)))
  (property "Datasheet" "~" (at 149.86 43.18 0) (effects (font (size 1.27 1.27)) (hide yes)))
  (property "Description" "Unpolarized capacitor" (at 149.86 43.18 0) (effects (font (size 1.27 1.27)) (hide yes)))
  (property "Sim.Type" "" (at 149.86 43.18 0) (effects (font (size 1.27 1.27))))
  (pin "1")
  (pin "2"))
 (symbol
  (lib_id "power:Earth")
  (at 91.44 85.09 0)
  (unit 1)
  (exclude_from_sim no)
  (in_bom yes)
  (on_board yes)
  (dnp no)
  (property "Reference" "#PWR010" (at 91.44 91.44 0) (effects (font (size 1.27 1.27)) (hide yes)))
  (property "Value" "GND" (at 91.44 88.9 0) (effects (font (size 1.27 1.27))))
  (property "Footprint" "" (at 91.44 85.09 0) (effects (font (size 1.27 1.27)) (hide yes)))
  (property "Datasheet" "~" (at 91.44 85.09 0) (effects (font (size 1.27 1.27)) (hide yes)))
  (property "Description" "Power symbol creates a global label with name \"Earth\"" (at 91.44 85.09 0) (effects (font (size 1.27 1.27)) (hide yes)))
  (pin "1"))
 (symbol
  (lib_id "Connector_Generic:Conn_01x02")
  (at 33.02 38.1 180)
  (unit 1)
  (exclude_from_sim no)
  (in_bom yes)
  (on_board yes)
  (dnp no)
  (fields_autoplaced yes)
  (property "Reference" "J1" (at 33.02 29.21 0) (effects (font (size 1.27 1.27))))
  (property "Value" "12V IN" (at 33.02 31.75 0) (effects (font (size 1.27 1.27))))
  (property "Footprint" "Connector_JST:JST_VH_B2P-VH-B_1x02_P3.96mm_Vertical" (at 33.02 38.1 0) (effects (font (size 1.27 1.27)) (hide yes)))
  (property "Datasheet" "~" (at 33.02 38.1 0) (effects (font (size 1.27 1.27)) (hide yes)))
  (property "Description" "Generic connector, single row, 01x02, script generated (kicad-library-utils/schlib/autogen/connector/)" (at 33.02 38.1 0) (effects (font (size 1.27 1.27)) (hide yes)))
  (property "Sim.Type" "" (at 33.02 38.1 0) (effects (font (size 1.27 1.27))))
  (pin "1")
  (pin "2"))
 (symbol
  (lib_id "power:+12V")
  (at 106.68 100.33 0)
  (unit 1)
  (exclude_from_sim no)
  (in_bom yes)
  (on_board yes)
  (dnp no)
  (fields_autoplaced yes)
  (property "Reference" "#PWR011" (at 106.68 104.14 0) (effects (font (size 1.27 1.27)) (hide yes)))
  (property "Value" "+12V" (at 106.68 95.25 0) (effects (font (size 1.27 1.27))))
  (property "Footprint" "" (at 106.68 100.33 0) (effects (font (size 1.27 1.27)) (hide yes)))
  (property "Datasheet" "" (at 106.68 100.33 0) (effects (font (size 1.27 1.27)) (hide yes)))
  (property "Description" "Power symbol creates a global label with name \"+12V\"" (at 106.68 100.33 0) (effects (font (size 1.27 1.27)) (hide yes)))
  (pin "1"))
 (symbol
  (lib_id "power:PWR_FLAG")
  (at 53.34 35.56 270)
  (unit 1)
  (exclude_from_sim no)
  (in_bom yes)
  (on_board yes)
  (dnp no)
  (fields_autoplaced yes)
  (property "Reference" "#FLG01" (at 55.245 35.56 0) (effects (font (size 1.27 1.27)) (hide yes)))
  (property "Value" "PWR_FLAG" (at 57.15 35.5599 90) (effects (font (size 1.27 1.27)) (justify left)))
  (property "Footprint" "" (at 53.34 35.56 0) (effects (font (size 1.27 1.27)) (hide yes)))
  (property "Datasheet" "~" (at 53.34 35.56 0) (effects (font (size 1.27 1.27)) (hide yes)))
  (property "Description" "Special symbol for telling ERC where power comes from" (at 53.34 35.56 0) (effects (font (size 1.27 1.27)) (hide yes)))
  (pin "1"))
 (sheet
  (at 113.03 64.77)
  (size 30.48 22.86)
  (exclude_from_sim no)
  (in_bom yes)
  (on_board yes)
  (dnp no)
  (fields_autoplaced yes)
  (stroke (width 0.1524) (type solid))
  (fill (color 0 0 0 0.0000))
  (property "Sheetname" "A3 Supply" (at 113.03 64.0584 0) (effects (font (size 1.27 1.27)) (justify left bottom)))
  (property "Sheetfile" "hv_pos.kicad_sch" (at 113.03 88.2146 0) (effects (font (size 1.27 1.27)) (justify left top)))
  (pin "+12V_IN" input (at 113.03 68.58 180) (effects (font (size 1.27 1.27)) (justify left)))
  (pin "+PDA" input (at 143.51 76.2 0) (effects (font (size 1.27 1.27)) (justify right)))
  (pin "EN" input (at 113.03 82.55 180) (effects (font (size 1.27 1.27)) (justify left)))
  (pin "+5V" input (at 143.51 68.58 0) (effects (font (size 1.27 1.27)) (justify right))))
 (sheet
  (at 113.03 100.33)
  (size 30.48 22.86)
  (exclude_from_sim no)
  (in_bom yes)
  (on_board yes)
  (dnp no)
  (fields_autoplaced yes)
  (stroke (width 0.1524) (type solid))
  (fill (color 0 0 0 0.0000))
  (property "Sheetname" "A2 Supply" (at 113.03 99.6184 0) (effects (font (size 1.27 1.27)) (justify left bottom)))
  (property "Sheetfile" "hv_minus.kicad_sch" (at 113.03 123.7746 0) (effects (font (size 1.27 1.27)) (justify left top)))
  (pin "+12V_IN" input (at 113.03 104.14 180) (effects (font (size 1.27 1.27)) (justify left)))
  (pin "-2KV" input (at 143.51 113.03 0) (effects (font (size 1.27 1.27)) (justify right)))
  (pin "+5V" input (at 143.51 102.87 0) (effects (font (size 1.27 1.27)) (justify right)))
  (pin "EN" input (at 113.03 118.11 180) (effects (font (size 1.27 1.27)) (justify left))))
 (sheet
  (at 113.03 132.08)
  (size 30.48 20.32)
  (exclude_from_sim no)
  (in_bom yes)
  (on_board yes)
  (dnp no)
  (fields_autoplaced yes)
  (stroke (width 0.1524) (type solid))
  (fill (color 0 0 0 0.0000))
  (property "Sheetname" "Filament Supply" (at 113.03 131.3684 0) (effects (font (size 1.27 1.27)) (justify left bottom)))
  (property "Sheetfile" "filament.kicad_sch" (at 113.03 152.9846 0) (effects (font (size 1.27 1.27)) (justify left top)))
  (pin "+12V_IN" input (at 113.03 135.89 180) (effects (font (size 1.27 1.27)) (justify left)))
  (pin "CATHODE" input (at 143.51 143.51 0) (effects (font (size 1.27 1.27)) (justify right)))
  (pin "FILAMENT" input (at 143.51 140.97 0) (effects (font (size 1.27 1.27)) (justify right)))
  (pin "EN" input (at 113.03 148.59 180) (effects (font (size 1.27 1.27)) (justify left))))
 (sheet_instances
  (path ""
   (page "1")))
 (embedded_fonts no))
